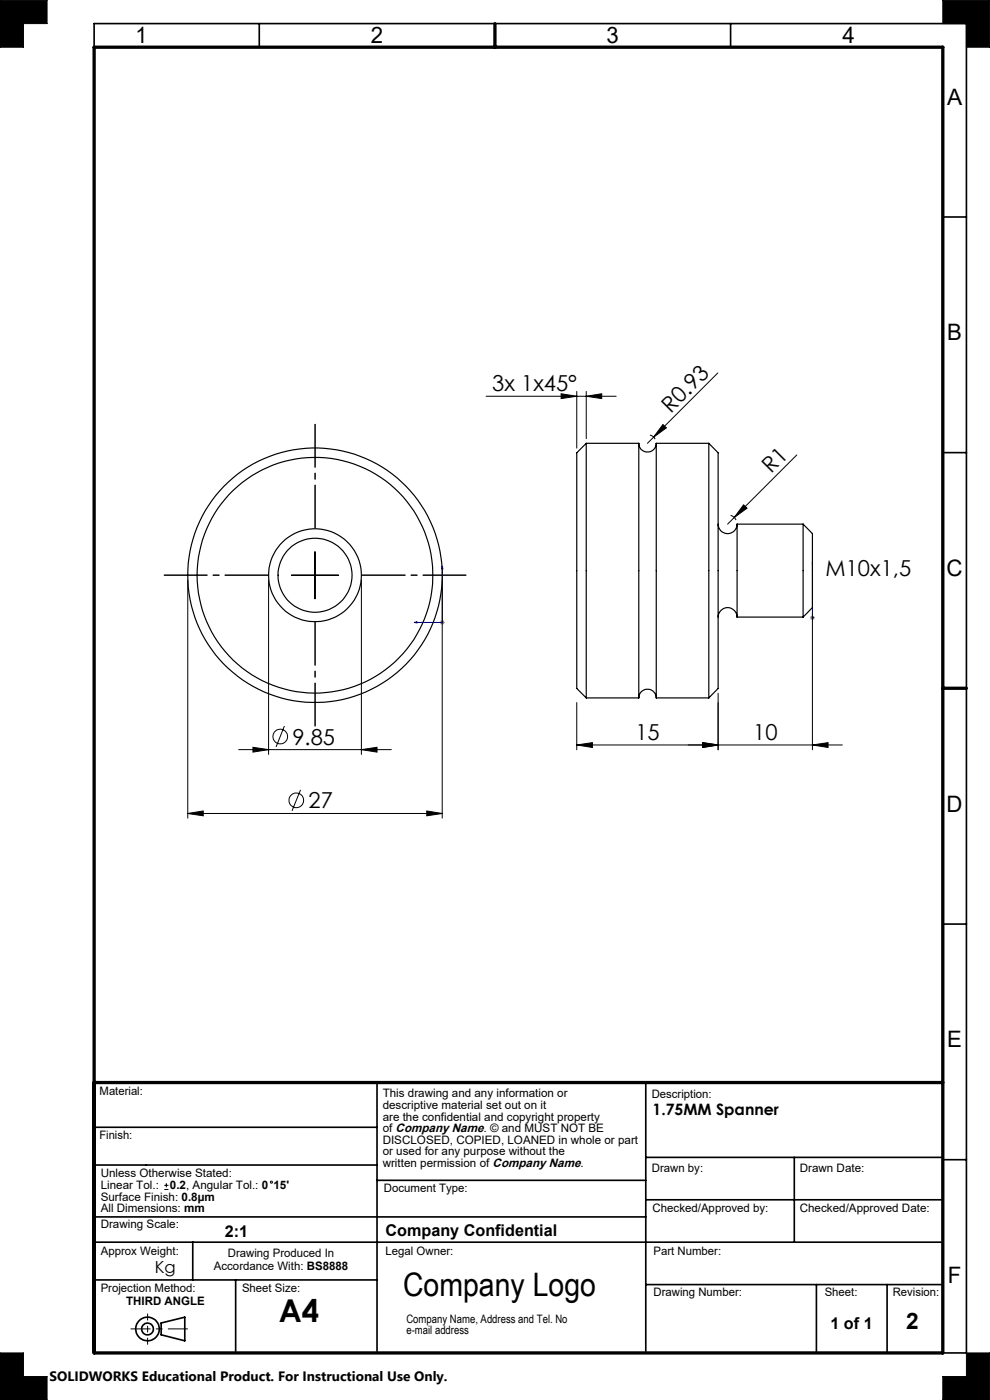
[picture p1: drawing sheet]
<svg xmlns="http://www.w3.org/2000/svg" width="210mm" height="297mm" viewBox="0 0 210 297" stroke-linecap="round" stroke-linejoin="round" font-family="sans-serif">
<g fill="none" stroke="#000" stroke-width=".35">
<path d="M20 10v-5h185v282h-5M55 5v5M155 5v5M200 46h5M200 96h5M200 196h5M20 239.1h60M80 229.7v57M137 229.7v57M20 258.2h117M20 247.2h60M80 250.4h57"/>
<path d="M137 254.5h63M137 245.5h63M168.5 245.5v18M200 246h5M20 271.5h60M20 263.5h180M40.9 263.5v8M50 271.5v15.2M137 272.5h63M173.2 272.5v14.5M188.2 272.5v14.5M34.2 280.7l5-1.3v5l-5-1.2z"/>
<circle cx="31.3" cy="281.9" r="1.25"/>
<circle cx="31.3" cy="281.9" r="2.5"/>
</g>
<path d="M172.3 119.1v.6v-.6M172.3 119.1v12M172.3 130.9v.3zM172.3 131.1h.1" fill="none" stroke="#00f" stroke-width=".21"/>
<path d="M171.8 131.1h1.1M172 130.7l.7 .7M172.3 130.6v.9M172.7 130.7l-.7 .7" fill="none" stroke="#808080" stroke-width=".21"/>
<path d="M27.8 281.9h12" fill="none" stroke="#000" stroke-width=".21" stroke-dasharray="15.2 1.3 1.3 1.3" stroke-dashoffset="11.1"/>
<path d="M31.3 278.7v6.5" fill="none" stroke="#000" stroke-width=".21" stroke-dasharray="15.2 1.3 1.3 1.3" stroke-dashoffset="13.9"/>
<path d="M0 0h10v5h-5v5h-5zM200 0h10v10h-5v-5h-5zM0 287h5v5h5v5h-10zM205 287h5v10h-10v-5h5z" fill="none" stroke="#000" stroke-width=".21"/>
<path d="M20 10h180v277h-180zM105 5v5M200 146h5M20 229.7h180" fill="none" stroke="#000" stroke-width=".7"/>
<path d="M172.3 130.9v.3zM172.3 119.1v.6z" fill="#00f"/>
<path d="M0 0v10h5v-5h5v-5zM0 287v10h10v-5h-5v-5zM205 287v5h-5v5h10v-10zM200 0v5h5v5h5v-10z" fill-rule="evenodd" fill="#000"/>
<g fill="none" stroke="#000" stroke-width=".21">
<path d="M152.3 79.1l-15 14.9M103.1 84.1h27.6M119 83.5l3.3 .6-3.3 .5zM122.3 83v12.1M124.4 84.1l3.2-.6v1.1zM124.4 83v10.1M137.9 92.3l.6 .3 .5 .6M140.6 90.1l.8 .7-2.8 1.9zM169 96.5l-14.7 14.7M66.8 117v10M155 109.3l.5 .3 .6 .7M157.7 107.1l.8 .7-2.7 2z"/>
<path d="M39.8 123v50.6M57 123v37.1M61.8 122h10M76.7 123v37.1M93.8 123v50.6M172.3 129.9v29.2M50.6 159h32.4M53.7 158.5l3.3 .5-3.3 .6zM60.3 154l-1.7 4.5M76.7 159l3.3-.5v1.1zM122.3 158l3.4-.5v1.1zM122.3 149v10.1"/>
<path d="M149 157.5l3.3 .5-3.3 .6zM152.3 147.1v12M172.3 158l3.3-.5v1.1zM178.7 158h-56.4M39.8 172.6l3.3-.6v1.1zM39.8 172.6h54M63.7 167.6l-1.8 4.4M90.5 172l3.3 .6-3.3 .5zM34.9 252.3h.8M34.9 251.5h.8M35.3 251v.9"/>
<circle cx="59.4" cy="156.2" r="1.56"/>
<circle cx="62.9" cy="169.8" r="1.55"/>
<circle cx="57.6" cy="250.8" r=".22"/>
</g>
<path d="M87.8 132l.6-.1v.3zM93.8 120.1v11.9h-6M93.8 120.1l.2 .6h-.3z" fill="none" stroke="#00f" stroke-width=".21"/>
<path d="M93.3 132h1M93.5 131.7l.7 .7M93.8 131.5v1M94.2 131.7l-.7 .7" fill="none" stroke="#808080" stroke-width=".21"/>
<path d="M66.8 112v-22M56.8 122h-22M66.8 132v22M76.8 122h22" fill="none" stroke="#000" stroke-width=".21" stroke-dasharray="15.2 1.3 1.3 1.3" stroke-dashoffset="6.1"/>
<path d="M87.8 132l.6 .2v-.3zM93.8 120.1l-.1 .6h.3z" fill="#00f"/>
<g fill="#000">
<path d="M140.6 90.1l.8 .7-2.8 1.9zM157.7 107.1l.8 .7-2.7 2z"/>
<path d="M122.3 158l3.4-.5v1.1zM149 157.5l3.3 .5-3.3 .6zM119 83.5l3.3 .6-3.3 .5zM124.4 84.1l3.2-.6v1.1zM39.8 172.6l3.3-.6v1.1zM90.5 172l3.3 .6-3.3 .5zM53.7 158.5l3.3 .5-3.3 .6zM76.7 159l3.3-.5v1.1z"/>
<path d="M172.3 158l3.3-.5v1.1zM149 157.5l3.3 .5-3.3 .6z"/>
</g>
<g fill="none" stroke="#000" stroke-width=".25">
<path d="M124.4 94v54.1M124.4 94l-2.1 2.1v49.9l2.1 2.1M124.4 94h11.1M135.5 94a1.85 1.85 0 0 0 1.9 1.9 1.85 1.85 0 0 0 1.8-1.9M135.5 94v54.1M139.2 94v54.1M139.2 94h11.2M150.4 94v54.1M150.4 94l1.9 2.1v49.9l-1.9 2.1M152.3 111.2a2.01 2.01 0 0 0 2 2 2.01 2.01 0 0 0 2.1-2M156.4 111.2v19.7M156.4 111.2h14"/>
<path d="M170.4 111.2l1.9 2v15.7l-1.9 2M170.4 111.2v19.7M152.3 130.9a2.01 2.01 0 0 1 2-2 2.01 2.01 0 0 1 2.1 2M156.4 130.9h14M124.4 148.1h11.1M135.5 148.1a1.85 1.85 0 0 1 1.9-1.9 1.85 1.85 0 0 1 1.8 1.9M139.2 148.1h11.2"/>
<circle cx="66.8" cy="122" r="25"/>
<circle cx="66.8" cy="122" r="9.8"/>
<circle cx="66.8" cy="122" r="7.8"/>
<circle cx="66.8" cy="122" r="27"/>
</g>
<text font-size="6.9" x="85.5" y="274.9">Company Logo</text>
<text font-size="6.7" x="59.2" y="280.6">A4</text>
<g font-size="4.8">
<text x="28.7" y="9.2">1</text>
<text x="78.7" y="9.2">2</text>
<text x="128.7" y="9.2">3</text>
<text x="178.7" y="9.2">4</text>
<text x="200.9" y="22.2">A</text>
<text x="200.9" y="72.2">B</text>
<text x="200.8" y="122.2">C</text>
<text x="200.8" y="172.2">D</text>
<text x="200.9" y="222.2">E</text>
<text x="201.1" y="272.2">F</text>
<text x="192.2" y="282">2</text>
</g>
<g font-size="4.7">
<text x="104.4" y="83">3x 1x45°</text>
<text x="142.3" y="87.7" transform="rotate(-45 142.3 87.7)">R0.93</text>
<text x="163.6" y="100.6" transform="rotate(-45 163.6 100.6)">R1</text>
<text x="175.1" y="122.2">M10x1,5</text>
<text x="62" y="158">9.85</text>
<text x="134.8" y="157">15</text>
<text x="159.8" y="157">10</text>
<text x="65.4" y="171.5">27</text>
</g>
<text font-size="3.5" x="32.8" y="270.2">Kg</text>
<g font-size="3.4">
<text x="47.7" y="262.3">2:1</text>
<text x="81.8" y="262.2">Company Confidential</text>
<text x="176.2" y="281.9">1 of 1</text>
</g>
<text font-size="3.3" x="138.4" y="236.6">1.75MM Spanner</text>
<text font-size="2.9" x="10.5" y="292.9">SOLIDWORKS Educational Product. For Instructional Use Only.</text>
<g font-size="2.5">
<text x="21.1" y="232.3">Material:</text>
<text x="81.2" y="232.8">This drawing and any information or</text>
<text x="138.3" y="233">Description:</text>
<text x="81.2" y="235.2">descriptive material set out on it</text>
<text x="81.2" y="237.7">are the confidential and copyright property</text>
<text x="21.1" y="241.7">Finish:</text>
<text x="81.2" y="240.2">of Company Name. © and MUST NOT BE</text>
<text x="81.2" y="242.7">DISCLOSED, COPIED, LOANED in whole or part</text>
<text x="81.2" y="245.1">or used for any purpose without the</text>
<text x="21.4" y="249.8">Unless Otherwise Stated:</text>
<text x="81.2" y="247.6">written permission of Company Name.</text>
<text x="138.3" y="248.5">Drawn by:</text>
<text x="169.6" y="248.5">Drawn Date:</text>
<text x="21.4" y="252.3">Linear Tol.:</text>
<text x="21.4" y="254.7">Surface Finish: 0.8µm</text>
<text x="21.4" y="257.2">All Dimensions: mm</text>
<text x="36.1" y="252.3">0.2, Angular Tol.: 0</text>
<text x="58" y="252.3">15'</text>
<text x="81.4" y="252.9">Document Type:</text>
<text x="138.4" y="257.2">Checked/Approved by:</text>
<text x="169.6" y="257.2">Checked/Approved Date:</text>
<text x="21.4" y="260.6">Drawing Scale:</text>
<text x="21.4" y="266.2">Approx Weight:</text>
<text x="45.4" y="269.5">Accordance With: BS8888</text>
<text x="48.3" y="266.7">Drawing Produced In</text>
<text x="81.8" y="266.2">Legal Owner:</text>
<text x="138.6" y="266.2">Part Number:</text>
<text x="21.4" y="274.1">Projection Method:</text>
<text x="51.3" y="274">Sheet Size:</text>
<text x="138.6" y="274.9">Drawing Number:</text>
<text x="174.9" y="274.9">Sheet:</text>
<text x="189.4" y="274.9">Revision:</text>
<text x="26.8" y="276.9">THIRD ANGLE</text>
<text x="86.2" y="280.6">Company Name, Address and Tel. No</text>
<text x="86.2" y="283">e-mail address</text>
</g>
</svg>
